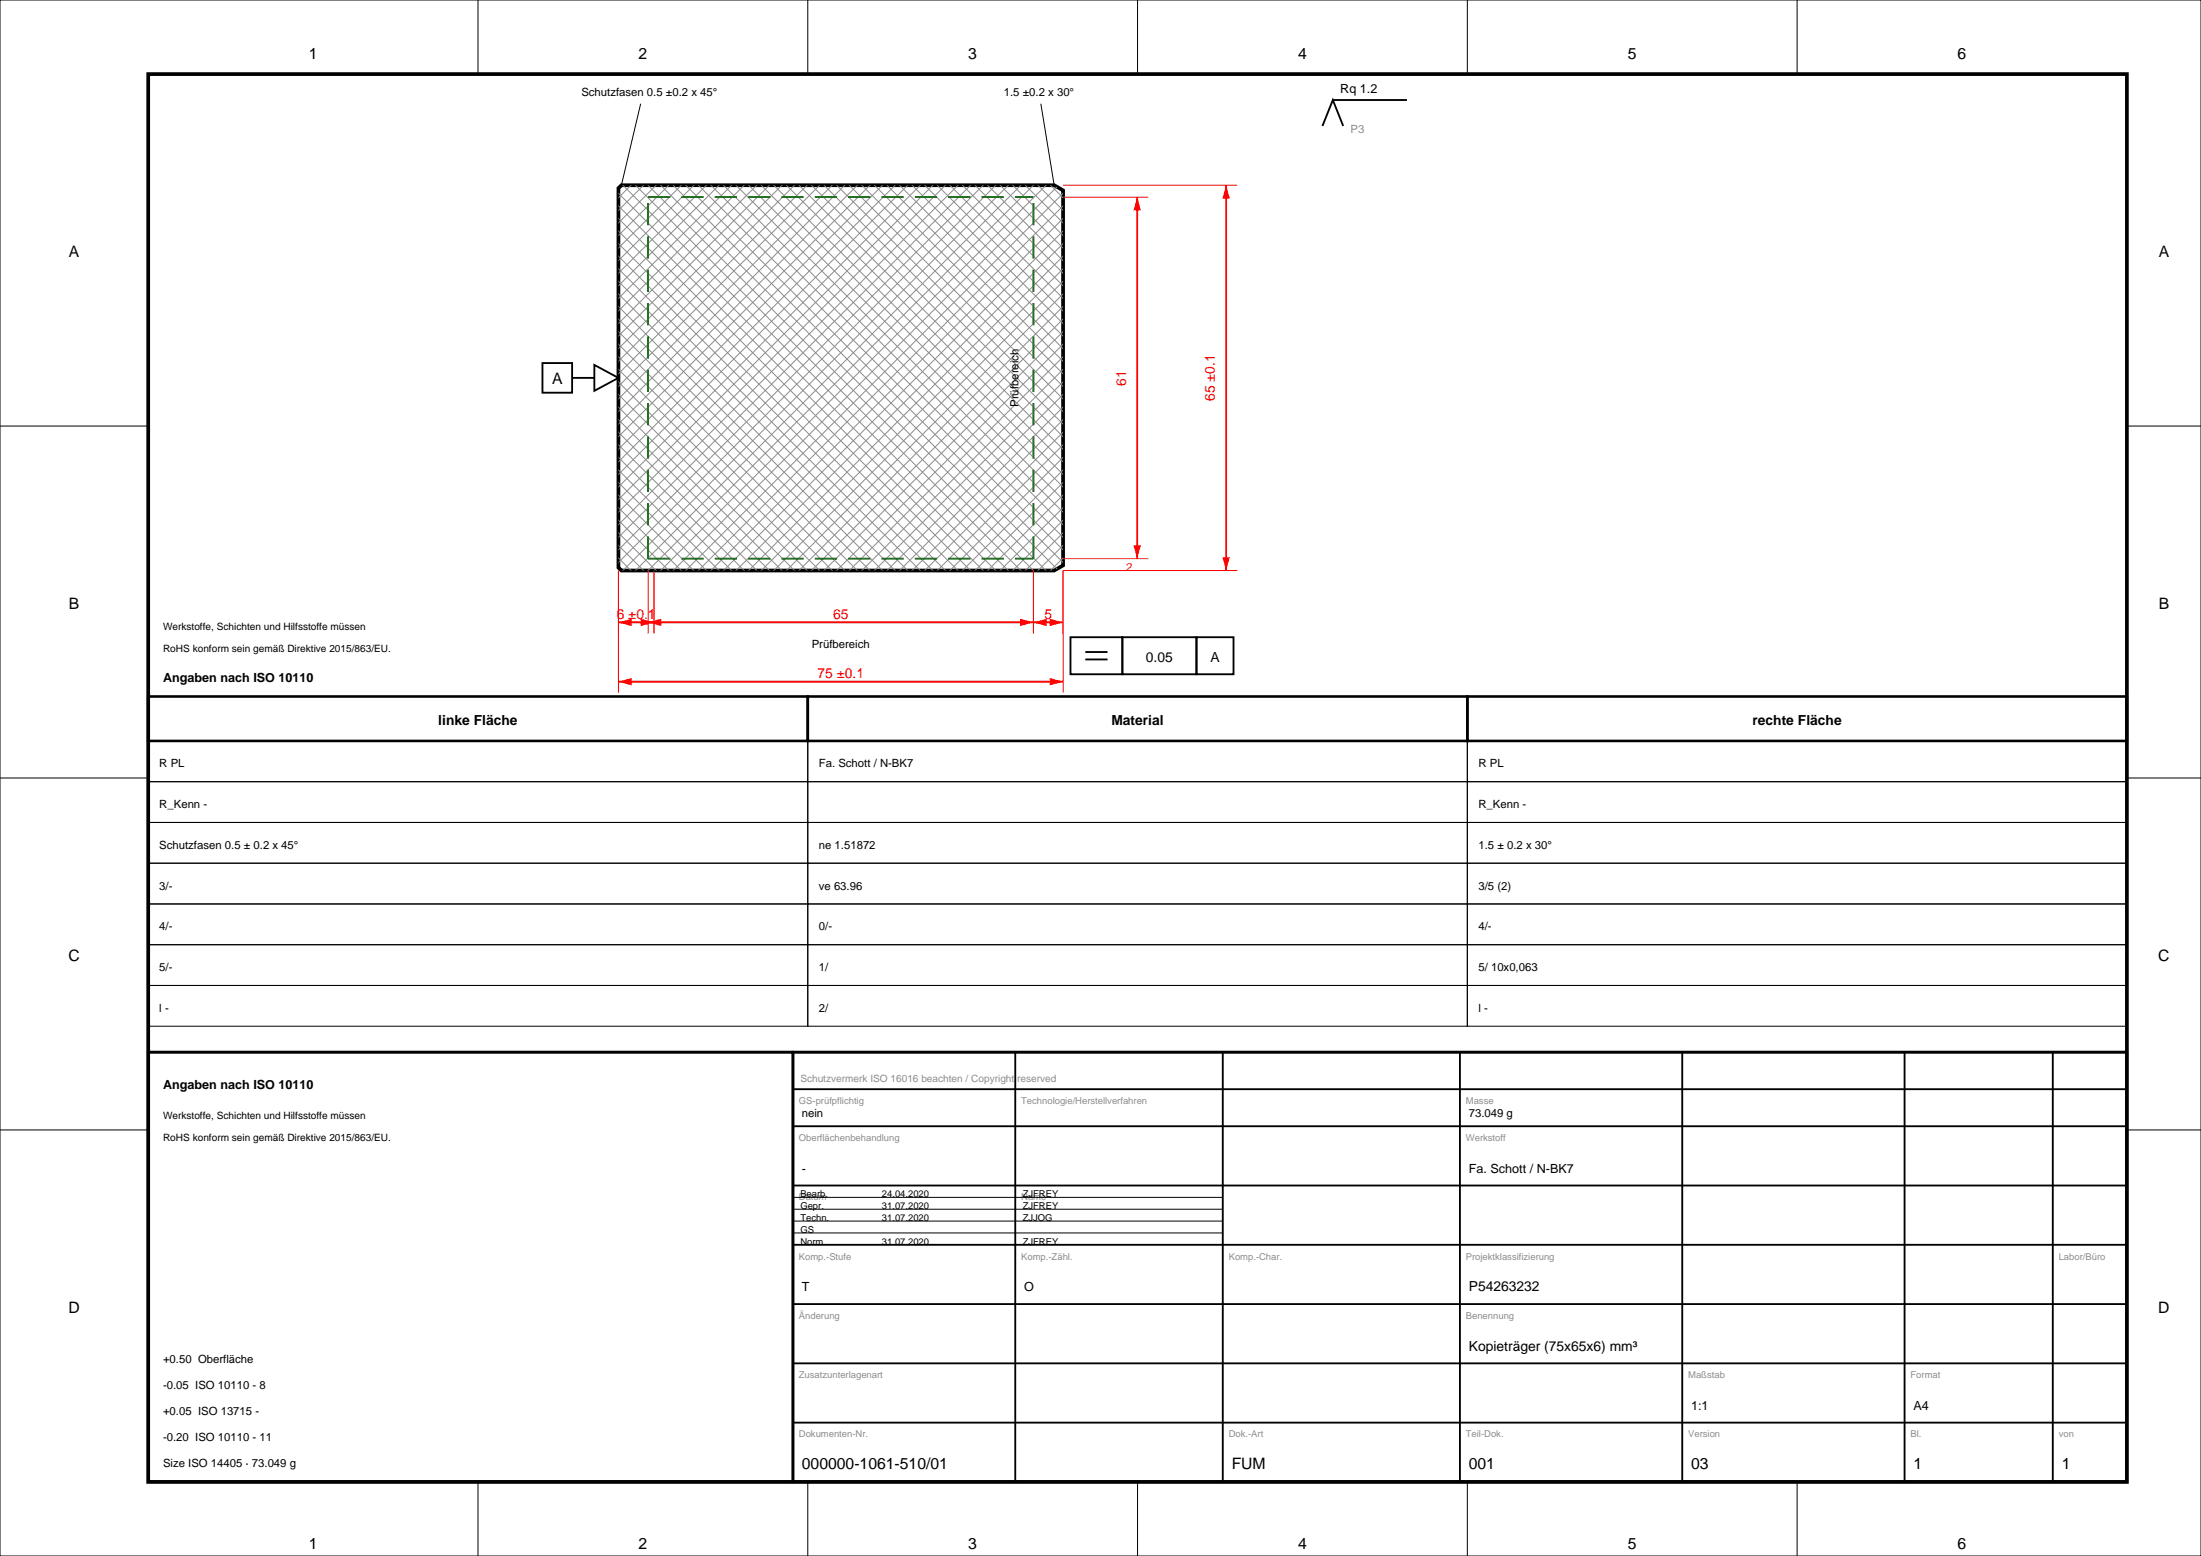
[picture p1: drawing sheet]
<svg xmlns="http://www.w3.org/2000/svg" width="297mm" height="210mm" viewBox="0 0 297 210" stroke-linecap="round" stroke-linejoin="round" font-family="sans-serif">
<g fill="none" stroke="#000" stroke-width=".13">
<path d="M0 0h297v210h-297zM64.5 0v10M109 0v10M153.5 0v10M198 0v10M242.5 0v10M0 57.5h20M287 57.5h10M20 100h89v5.5h-89zM109 100h89v5.5h-89zM198 100h89v5.5h-89zM0 105h20"/>
<path d="M20 105.5h89v5.5h-89zM20 111h89v5.5h-89zM20 116.5h89v5.5h-89zM109 105.5h89v5.5h-89zM109 111h89v5.5h-89zM109 116.5h89v5.5h-89zM198 105.5h89v5.5h-89zM198 111h89v5.5h-89zM198 116.5h89v5.5h-89zM287 105h10M20 122h89v5.5h-89zM20 127.5h89v5.5h-89z"/>
<path d="M20 133h89v5.5h-89zM109 122h89v5.5h-89zM109 127.5h89v5.5h-89zM109 133h89v5.5h-89zM198 122h89v5.5h-89zM198 127.5h89v5.5h-89zM198 133h89v5.5h-89zM0 152.5h20M287 152.5h10M107 161.6h58M107 163.2h58M107 164.8h58"/>
<path d="M107 166.4h58M64.5 200v10M109 200v10M153.5 200v10M198 200v10M242.5 200v10"/>
</g>
<path d="M20 10h267v190h-267zM83.8 25h58.4l1.2 .7v50.6l-1.2 .7h-58.4l-.3-.4v-51.2z" fill="none" stroke="#000" stroke-width=".5"/>
<path d="M20 94h89v6h-89zM109 94h89v6h-89zM198 94h89v6h-89zM20 142h87v58h-87zM20 142h267M107 142h180v58h-180z" fill="none" stroke="#000" stroke-width=".35"/>
<g fill="none" stroke="#000" stroke-width=".25">
<path d="M73.2 49h4v4h-4zM77.2 51h3M80.2 49.2l3.3 1.8-3.3 1.8zM107 160h180M107 152h180M107 147h180M137 142v58M165 142v58M197 142v58M227 142v58M257 142v58M277 142v58"/>
<path d="M107 176h180M107 168h180M107 192h180M107 184h180"/>
</g>
<g fill="none" stroke="#8c8c8c" stroke-width=".13">
<path d="M83.4 34.5l42.5 42.5M83.4 29.4l47.6 47.6M83.4 39.6l37.4 37.4M83.4 37.9l39.1 39.1M83.4 36.2l40.8 40.8M83.4 32.8l44.2 44.2M83.4 31.1l45.9 45.9M83.4 27.7l49.3 49.3M83.4 26l51 51M83.5 25h-.1M84 25l52.1 52M85.2 25l-1.8 1.7"/>
<path d="M85.7 25l52.1 52M86.9 25l-3.5 3.4M87.4 25l52.1 52M88.6 25l-5.2 5.1M89.1 25l52.1 52M90.3 25l-6.9 6.8M90.8 25l52.1 52M92 25l-8.6 8.5M92.5 25l51 51M93.7 25l-10.3 10.2M94.2 25l49.3 49.3M95.4 25l-12 11.9"/>
<path d="M95.9 25l47.6 47.6M97.1 25l-13.7 13.6M97.6 25l45.9 45.9M98.8 25l-15.4 15.3M99.3 25l44.2 44.2M100.5 25l-17.1 17M101 25l42.5 42.5M102.2 25l-18.8 18.7M102.7 25l40.8 40.8M103.9 25l-20.5 20.4M104.4 25l39.1 39.1M105.6 25l-22.2 22.1"/>
<path d="M106.1 25l37.4 37.4M107.3 25l-23.9 23.8M107.8 25l35.7 35.7M109 25l-25.6 25.5M109.5 25l34 34M110.7 25l-27.3 27.2M111.2 25l32.3 32.3M112.3 25l-28.9 28.9M112.9 25l30.6 30.6M114 25l-30.6 30.6M114.6 25l28.9 28.9M115.7 25l-32.3 32.3"/>
<path d="M116.2 25l27.3 27.2M117.4 25l-34 34M117.9 25l25.6 25.5M119.1 25l-35.7 35.7M119.6 25l23.9 23.8M120.8 25l-37.4 37.4M121.3 25l22.2 22.1M122.5 25l-39.1 39.1M123 25l20.5 20.4M124.2 25l-40.8 40.8M124.7 25l18.8 18.7M125.9 25l-42.5 42.5"/>
<path d="M126.4 25l17.1 17M127.6 25l-44.2 44.2M128.1 25l15.4 15.3M129.3 25l-45.9 45.9M129.8 25l13.7 13.6M131 25l-47.6 47.6M131.5 25l12 11.9M132.7 25l-49.3 49.3M133.2 25l10.3 10.2M134.4 25l-51 51M134.9 25l8.6 8.5M136.1 25l-52.1 52"/>
<path d="M136.6 25l6.9 6.8M137.8 25l-52.1 52M138.3 25l5.2 5.1M139.5 25l-52.1 52M140 25l3.5 3.4M141.2 25l-52.1 52M141.7 25l1.8 1.7M142.9 25l-52.1 52M143.4 25h.1M143.5 26l-51 51M143.5 27.7l-49.3 49.3M143.5 29.4l-47.6 47.6"/>
<path d="M143.5 31.1l-45.9 45.9M143.5 32.8l-44.2 44.2M143.5 34.5l-42.5 42.5M143.5 36.2l-40.8 40.8M143.5 37.9l-39.1 39.1M143.5 39.6l-37.4 37.4M83.4 58.3l18.8 18.7M83.4 56.6l20.5 20.4M83.4 54.9l22.2 22.1M83.4 53.2l23.9 23.8M83.4 51.5l25.6 25.5M83.4 49.8l27.3 27.2"/>
<path d="M83.4 48.1l28.9 28.9M83.4 44.7l32.3 32.3M83.4 43l34 34M83.4 41.3l35.7 35.7M83.4 60l17.1 17M83.4 46.4l30.6 30.6M143.5 41.3l-35.7 35.7M143.5 43l-34 34M143.5 44.7l-32.3 32.3M143.5 46.4l-30.6 30.6M143.5 48.1l-28.9 28.9M143.5 49.8l-27.3 27.2"/>
<path d="M143.5 51.5l-25.6 25.5M143.5 53.2l-23.9 23.8M143.5 54.9l-22.2 22.1M143.5 56.6l-20.5 20.4M143.5 58.3l-18.8 18.7M143.5 60l-17.1 17M83.4 77h.1M83.4 75.3l1.8 1.7M83.4 73.6l3.5 3.4M83.4 71.9l5.2 5.1M83.4 70.2l6.9 6.8M83.4 68.5l8.6 8.5"/>
<path d="M83.4 66.8l10.3 10.2M83.4 65.1l12 11.9M83.4 63.4l13.7 13.6M83.4 61.7l15.4 15.3M143.5 61.7l-15.4 15.3M143.5 63.4l-13.7 13.6M143.5 65.1l-12 11.9M143.5 66.8l-10.3 10.2M143.5 68.5l-8.6 8.5M143.5 70.2l-6.9 6.8M143.5 71.9l-5.2 5.1M143.5 73.6l-3.5 3.4"/>
<path d="M143.5 75.3l-1.8 1.7M143.5 77h-.1"/>
</g>
<path d="M87.5 26.6h51.9M87.5 75.4h51.9M87.5 75.4v-48.8M139.4 75.4v-48.8" fill="none" stroke="#008000" stroke-width=".25" stroke-dasharray="3 1.5" stroke-linecap="butt"/>
<path d="M87.5 77v8.5M139.4 77v8.5" fill="none" stroke="#f00" stroke-width=".13"/>
<path d="M87.5 84h51.9" fill="none" stroke="#f00" stroke-width=".25"/>
<g fill="#f00">
<path d="M87.5 84l1.7-.5v1z"/>
<path d="M137.7 83.5l1.7 .5-1.7 .5z"/>
</g>
<path d="M139.4 77v8.5M143.4 77v8.5" fill="none" stroke="#f00" stroke-width=".13"/>
<path d="M139.4 84h4" fill="none" stroke="#f00" stroke-width=".25"/>
<g fill="#f00">
<path d="M139.4 84l1.9-.5v1z"/>
<path d="M141.7 83.5l1.7 .5-1.7 .5z"/>
</g>
<path d="M83.5 77v16.5M143.4 77v16.5" fill="none" stroke="#f00" stroke-width=".13"/>
<path d="M83.5 92h59.9" fill="none" stroke="#f00" stroke-width=".25"/>
<g fill="#f00">
<path d="M83.5 92l1.7-.5v1z"/>
<path d="M141.7 91.5l1.7 .5-1.7 .5z"/>
</g>
<path d="M143.4 26.6h11.5M143.4 75.4h11.5" fill="none" stroke="#f00" stroke-width=".13"/>
<path d="M153.5 26.6v48.8" fill="none" stroke="#f00" stroke-width=".25"/>
<g fill="#f00">
<path d="M153 73.6h1l-.5 1.8z"/>
<path d="M153.5 26.6l.5 1.8h-1z"/>
</g>
<path d="M143.4 25h23.6M143.4 77h23.6" fill="none" stroke="#f00" stroke-width=".13"/>
<path d="M165.4 25v52" fill="none" stroke="#f00" stroke-width=".25"/>
<g fill="#f00">
<path d="M164.9 75.2h1l-.5 1.8z"/>
<path d="M165.4 25l.5 1.8h-1z"/>
</g>
<path d="M83.5 77v8.5M88.3 77v8.5" fill="none" stroke="#f00" stroke-width=".13"/>
<path d="M83.5 84h4.8" fill="none" stroke="#f00" stroke-width=".25"/>
<g fill="#f00">
<path d="M83.5 84l1.7-.5v1z"/>
<path d="M86.4 83.5l1.9 .5-1.9 .5z"/>
</g>
<path d="M86.4 14l-2.6 11M140.5 14l1.7 11" fill="none" stroke="#000" stroke-width=".13"/>
<path d="M178.4 17l1.4-3.5 1.4 3.5M179.8 13.5h10M144.5 86h7v5h-7zM146.5 89h2.9M146.5 88h2.9M151.5 86h10v5h-10zM161.4 86h5v5h-5z" fill="none" stroke="#000" stroke-width=".25"/>
<g font-size="2.1">
<text x="41.7" y="8">1</text>
<text x="86.2" y="8">2</text>
<text x="130.7" y="8">3</text>
<text x="175.2" y="8">4</text>
<text x="219.7" y="8">5</text>
<text x="264.2" y="8">6</text>
<text x="9.3" y="34.7">A</text>
<text x="291.3" y="34.7">A</text>
<text x="74.5" y="51.8">A</text>
<text x="9.3" y="82.2">B</text>
<text x="291.3" y="82.2">B</text>
<text x="9.2" y="129.7">C</text>
<text x="291.2" y="129.7">C</text>
<text x="9.2" y="177.2">D</text>
<text x="291.2" y="177.2">D</text>
<text x="108.2" y="198.3">000000-1061-510/01</text>
<text x="166.2" y="198.3">FUM</text>
<text x="198.2" y="198.3">001</text>
<text x="228.2" y="198.3">03</text>
<text x="258.2" y="198.3">1</text>
<text x="278.2" y="198.3">1</text>
<text x="41.7" y="209">1</text>
<text x="86.2" y="209">2</text>
<text x="130.7" y="209">3</text>
<text x="175.2" y="209">4</text>
<text x="219.7" y="209">5</text>
<text x="264.2" y="209">6</text>
</g>
<g font-size="1.9" fill="#f00">
<text x="151.9" y="52" transform="rotate(-90 151.9 52)">61</text>
<text x="164" y="54.1" transform="rotate(-90 164 54.1)">65 ±0.1</text>
<text x="83.2" y="83.5">6 ±0.1</text>
<text x="112.4" y="83.5">65</text>
<text x="140.9" y="83.5">5</text>
<text x="110.3" y="91.5">75 ±0.1</text>
</g>
<g font-size="1.9">
<text x="154.6" y="89.3">0.05</text>
<text x="163.3" y="89.3">A</text>
<text x="59.1" y="97.8">linke Fläche</text>
<text x="150" y="97.8">Material</text>
<text x="236.5" y="97.8">rechte Fläche</text>
<text x="198.2" y="174.3">P54263232</text>
<text x="198.2" y="182.3">Kopieträger (75x65x6) mm³</text>
</g>
<g font-size="1.7">
<text x="180.9" y="12.5">Rq 1.2</text>
<text x="22" y="92">Angaben nach ISO 10110</text>
<text x="22" y="147">Angaben nach ISO 10110</text>
<text x="108.2" y="158.3">-</text>
<text x="198.2" y="158.3">Fa. Schott / N-BK7</text>
<text x="108.2" y="174.3">T</text>
<text x="138.2" y="174.3">O</text>
<text x="228.2" y="190.3">1:1</text>
<text x="258.2" y="190.3">A4</text>
</g>
<g font-size="1.5">
<text x="78.5" y="13">Schutzfasen 0.5 ±0.2 x 45°</text>
<text x="135.5" y="13">1.5 ±0.2 x 30°</text>
<text x="137.4" y="54.9" transform="rotate(-90 137.4 54.9)">Prüfbereich</text>
<text x="109.5" y="87.5">Prüfbereich</text>
<text x="21.5" y="103.6">R PL</text>
<text x="110.5" y="103.6">Fa. Schott / N-BK7</text>
<text x="199.5" y="103.6">R PL</text>
<text x="21.5" y="109">R_Kenn -</text>
<text x="199.5" y="109">R_Kenn -</text>
<text x="21.5" y="114.6">Schutzfasen 0.5 ± 0.2 x 45°</text>
<text x="110.5" y="114.6">ne 1.51872</text>
<text x="199.5" y="114.6">1.5 ± 0.2 x 30°</text>
<text x="21.5" y="120">3/-</text>
<text x="21.5" y="125.6">4/-</text>
<text x="110.5" y="120">ve 63.96</text>
<text x="110.5" y="125.6">0/-</text>
<text x="199.5" y="120">3/5 (2)</text>
<text x="199.5" y="125.6">4/-</text>
<text x="21.5" y="131">5/-</text>
<text x="110.5" y="131">1/</text>
<text x="199.5" y="131">5/ 10x0,063</text>
<text x="21.5" y="136.6">l -</text>
<text x="110.5" y="136.6">2/</text>
<text x="199.5" y="136.6">l -</text>
<text x="108.2" y="150.8">nein</text>
<text x="198.2" y="150.8">73.049 g</text>
<text x="22" y="184">+0.50 Oberfläche</text>
<text x="22" y="187.5">-0.05 ISO 10110 - 8</text>
<text x="22" y="191">+0.05 ISO 13715 -</text>
<text x="22" y="194.5">-0.20 ISO 10110 - 11</text>
<text x="22" y="198">Size ISO 14405 · 73.049 g</text>
</g>
<text font-size="1.5" fill="#8c8c8c" x="182.3" y="18">P3</text>
<text font-size="1.5" fill="#f00" x="151.9" y="77">2</text>
<g font-size="1.4">
<text x="22" y="85">Werkstoffe, Schichten und Hilfsstoffe müssen</text>
<text x="22" y="88">RoHS konform sein gemäß Direktive 2015/863/EU.</text>
<text x="22" y="151">Werkstoffe, Schichten und Hilfsstoffe müssen</text>
<text x="22" y="154">RoHS konform sein gemäß Direktive 2015/863/EU.</text>
</g>
<text font-size="1.4" fill="#8c8c8c" x="108" y="146">Schutzvermerk ISO 16016 beachten / Copyright reserved</text>
<g font-size="1.3" fill="#8c8c8c">
<text x="107.8" y="149">GS-prüfpflichtig</text>
<text x="137.8" y="149">Technologie/Herstellverfahren</text>
<text x="197.8" y="149">Masse</text>
<text x="107.8" y="154">Oberflächenbehandlung</text>
<text x="197.8" y="154">Werkstoff</text>
<text x="107.8" y="162">Datum</text>
<text x="137.8" y="162">Name</text>
<text x="107.8" y="170">Komp.-Stufe</text>
<text x="137.8" y="170">Komp.-Zähl.</text>
<text x="165.8" y="170">Komp.-Char.</text>
<text x="197.8" y="170">Projektklassifizierung</text>
<text x="277.8" y="170">Labor/Büro</text>
<text x="107.8" y="178">Änderung</text>
<text x="197.8" y="178">Benennung</text>
<text x="107.8" y="186">Zusatzunterlagenart</text>
<text x="227.8" y="186">Maßstab</text>
<text x="257.8" y="186">Format</text>
<text x="107.8" y="194">Dokumenten-Nr.</text>
<text x="165.8" y="194">Dok.-Art</text>
<text x="197.8" y="194">Teil-Dok.</text>
<text x="227.8" y="194">Version</text>
<text x="257.8" y="194">Bl.</text>
<text x="277.8" y="194">von</text>
</g>
<g font-size="1.3">
<text x="108" y="161.6">Bearb.</text>
<text x="119" y="161.6">24.04.2020</text>
<text x="138" y="161.6">ZJFREY</text>
<text x="108" y="163.2">Gepr.</text>
<text x="108" y="164.8">Techn.</text>
<text x="108" y="166.4">GS</text>
<text x="119" y="163.2">31.07.2020</text>
<text x="119" y="164.8">31.07.2020</text>
<text x="138" y="163.2">ZJFREY</text>
<text x="138" y="164.8">ZJJOG</text>
<text x="108" y="168">Norm</text>
<text x="119" y="168">31.07.2020</text>
<text x="138" y="168">ZJFREY</text>
</g>
</svg>
